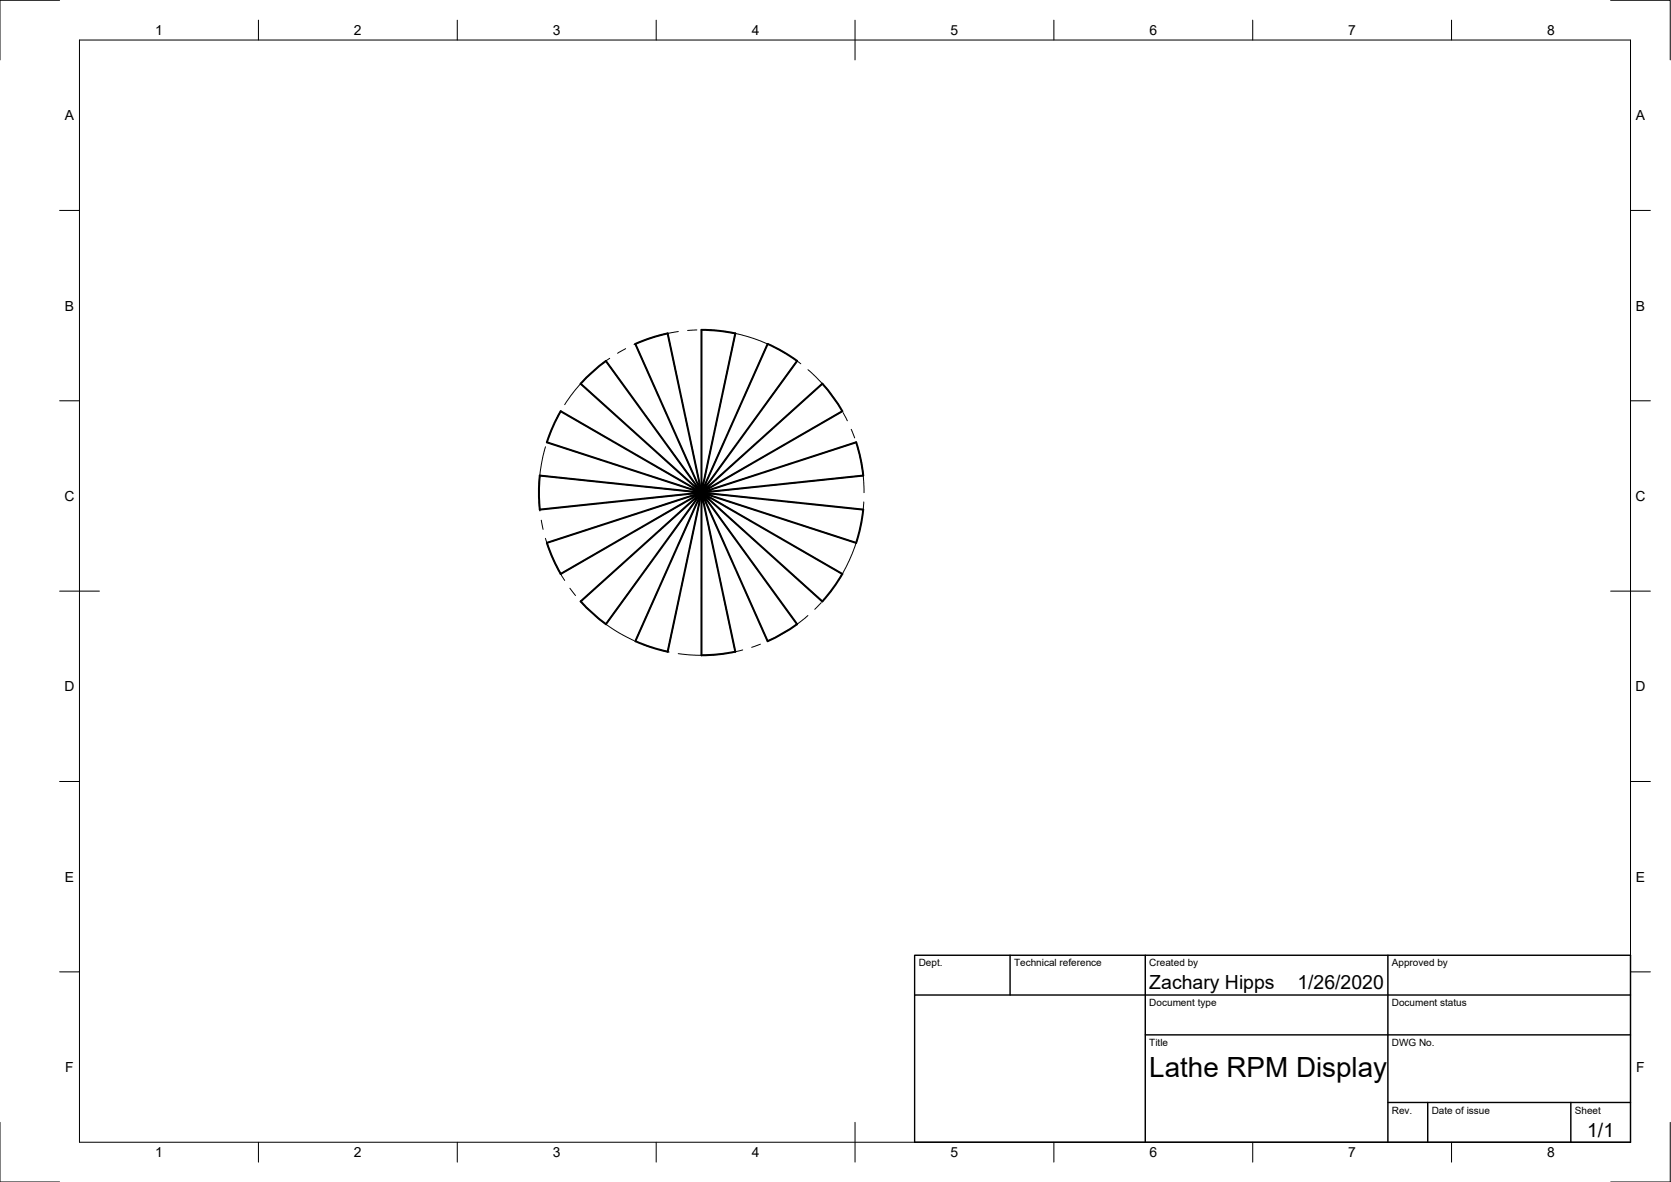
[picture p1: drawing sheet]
<svg xmlns="http://www.w3.org/2000/svg" width="420mm" height="297mm" viewBox="0 0 420 297" stroke-linecap="round" stroke-linejoin="round" font-family="sans-serif">
<!-- layer: Visible -->
<g fill="none" stroke="#000" stroke-width=".51">
<path d="M152.3 90.7l24.1 33.1-30.4-27.4M152.4 90.7l-3 2.4-3.4 3.3M159.8 86.4l3.5-1.4 4.6-1.2 8.5 40-16.7-37.4M176.4 82.9l3.8 .2 4.7 .7-8.5 40zM193 86.4l3.4 1.7 4 2.6-24 33.1zM135.7 119.5l40.7 4.3-40.7 4.3-.2-3.8zM137.5 111.1l1.4-3.5 2.1-4.3 35.4 20.5-38.9-12.6M215.3 111.1l1.2 4.6 .5 3.8-40.6 4.3 38.9-12.6M137.5 136.4l38.9-12.6-35.4 20.4M137.5 136.4l1.4 3.6 2.1 4.2M176.4 123.8l30.4-27.4 2.9 3.7 2.1 3.2zM215.3 136.4l1.2-4.6 .5-3.7-40.6-4.3 38.9 12.6"/>
<path d="M146 151.2l30.4-27.4-24.1 33.1M146 151.1l2.7 2.7 3.7 3.1M200.4 156.9l-4 2.5-3.4 1.7M200.4 156.9l-24-33.1 16.6 37.3M211.8 144.2l-35.4-20.4 30.4 27.4M211.8 144.2l-2.6 4-2.4 2.9M159.7 161.1l16.7-37.3-8.5 40M159.8 161.1l3.5 1.4 4.6 1.3M184.9 163.8l-3.8 .6-4.7 .3v-40.9l8.5 40"/>
</g>
<!-- layer: Reference -->
<g fill="none" stroke="#000" stroke-width=".25">
<path d="M146 96.4l10.8 9.7M149.6 92.9l-3.9 3.8-2.3 2.9-1.4 2.1M152.3 90.7l8.6 11.7M153.3 90.1l-1.9 1.3M157.3 87.6l-2 1.2M159.7 86.4l6 13.3M167.9 83.8l3 14.2M170.6 83.3l-2.9 .5-3.6 1-4.7 1.8M175.2 82.9l-2.3 .1M176.4 82.9v14.5M176.4 99.8v2.4M177.5 82.9l2.4 .2"/>
<path d="M182.2 83.3a40.9 40.9 0 0 1 11.2 3.3M184.9 83.8l-3 14.2M193 86.4l-5.9 13.3M195.5 87.6l2 1.2M199.5 90.1l1.9 1.3M200.4 90.7l-8.5 11.7M203.2 92.9l1.9 1.8 2.5 2.7 3.2 4.3M206.8 96.4l-10.8 9.7M135.7 119.5l14.4 1.5M137.2 112.3l-1.3 6-.4 5.5M137.5 111.2l13.8 4.4M138.7 107.9l-.8 2.2"/>
<path d="M140.8 103.7l-1.1 2.1M141 103.3l12.5 7.3M153.5 116.4l2.3 .7M155.6 111.8l2 1.2M158.1 117.8l2.2 .8M158.5 107.7l1.8 1.6M159.7 114.2l2.1 1.1M162.1 110.9l1.8 1.6M162.3 104.4l1.4 1.9M162.6 119.3l27.6 9M163.8 116.6l25.1 14.4M165.1 108.2l1.4 1.9"/>
<path d="M165.6 114.1l10.8 9.7M166.6 101.8l1 2.2M167.9 112.1l8.5 11.7M168.6 106.2l.9 2.2M170.5 110.6l11.8 26.4M171.4 100.3l.5 2.3M172.4 105l.5 2.3M173.4 109.6l6 28.4M176.4 104.5v2.4M176.4 109.3v29M179.4 109.6l-6 28.4M180.4 105l-.5 2.3"/>
<path d="M181.4 100.3l-.5 2.3M182.3 110.6l-11.8 26.4M184.2 106.2l-1 2.2M184.9 112.1l-8.5 11.7M186.2 101.8l-1 2.2M187.2 114.1l-10.8 9.7M187.7 108.2l-1.4 1.9M188.9 116.6l-12.5 7.2M190.2 119.3l-27.6 9M190.5 104.4l-1.4 1.9M190.7 110.9l-1.8 1.6M193.1 114.2l-2.1 1.1"/>
<path d="M194.2 107.7l-1.7 1.6M194.7 117.8l-2.3 .8M197.2 111.8l-2.1 1.2M199.2 116.4l-2.2 .7M211.8 103.3l-12.6 7.3M212 103.7l1.1 2.1M214 107.9l.9 2.2M215.3 111.2l-13.8 4.4M215.6 112.3l1.2 5.1 .5 6.4M217 119.5l-14.4 1.5M135.6 126.1l.2 2.3M136.1 130.7l.4 2.3"/>
<path d="M137.1 135.3l1 2.9 1.5 3.5 2.4 4.2M150.1 126.5l-14.4 1.6M151.3 131.9l-13.8 4.5M152.5 121.3l2.4 .2M153.5 137l-12.5 7.2M154.9 126.1l-2.4 .2M155.8 130.5l-2.3 .7M157.2 121.8l2.4 .2M157.6 134.6l-2 1.2M159.6 125.5l-2.4 .3M160.3 138.3l-1.8 1.6M160.3 129l-2.2 .7"/>
<path d="M161.8 132.2l-2.1 1.2M162 122.3l14.4 1.5M163.9 135.1l-1.8 1.6M166.5 137.4l-1.4 2M169.5 139.2l-.9 2.2M176.4 123.8l-12.6 7.2M176.4 123.8l-10.8 9.7M176.4 123.8l-8.5 11.7M176.4 123.8l8.5 11.7M176.4 123.8l10.8 9.7M176.4 123.8l14.4 1.5M183.2 139.2l1 2.2"/>
<path d="M186.3 137.4l1.4 2M188.9 135.1l1.8 1.6M190.8 122.3l-28.8 3M191 132.2l2.1 1.2M192.4 129l2.3 .7M192.5 138.3l1.7 1.6M193.2 125.5l2.3 .3M195.1 134.6l2.1 1.2M195.5 121.8l-2.3 .2M197 130.5l2.2 .7M197.9 126.1l2.4 .2M199.2 137l12.6 7.2"/>
<path d="M200.3 121.3l-2.4 .2M201.5 131.9l13.8 4.5M202.6 126.5l14.4 1.6M215.6 135.3a41.8 41.8 0 0 1-4.8 10.6M216.7 130.8l-.5 2.3M217.2 126.1l-.2 2.4M143.3 147.8l1.4 1.9M146.2 151.4l1.7 1.7M149.6 154.7a40.1 40.1 0 0 0 9.8 6.3M156.8 141.5l-10.8 9.7M160.9 145.1l-8.6 11.8M163.7 141.3l-1.4 1.9"/>
<path d="M165.7 147.9l-6 13.2M167.6 143.6l-1 2.1M170.9 149.6l-3 14.2M171.9 145l-.5 2.3M172.9 140.3l-.5 2.3M176.4 140.7v2.4M176.4 145.4v2.4M176.4 150.2v14.5M179.9 140.3l.5 2.3M180.9 145l.5 2.3M181.9 149.6l3 14.2M185.2 143.6l1 2.1"/>
<path d="M187.1 147.9l5.9 13.2M189.1 141.3l1.4 1.9M191.9 145.1l8.5 11.8M196 141.5l10.8 9.7M203.1 154.7l-2.2 1.8-3 2.1-4.5 2.4M206.5 151.5l-1.6 1.6M209.4 147.8l-1.4 1.9M161.5 161.9l2.2 .8M166 163.3l2.3 .6M170.5 164.3l6.3 .4 5.4-.4M186.8 163.3l-2.3 .6M191.2 161.9l-2.2 .8"/>
</g>
<!-- layer: Border -->
<g fill="none" stroke="#000" stroke-width=".25">
<path d="M15 .1h-15v15M20 10.1h390v276.9h-390zM65 5.1v5M115 5.1v5M165 5.1v5M215 5.1v10M265 5.1v5M315 5.1v5M365 5.1v5M405 .1h15v15M15 52.9h5M410 52.9h5"/>
<path d="M15 100.7h5M410 100.7h5M15 148.6h10M405 148.6h10M15 196.4h5M410 196.4h5M15 244.2h5M410 244.2h5M0 282.1v14.9h15M65 287v5M115 287v5M165 287v5"/>
<path d="M215 282.1v9.9M265 287v5M315 287v5M365 287v5M420 282.1v14.9h-15"/>
</g>
<!-- layer: TitleBlock -->
<path d="M230 240.1h180v46.9h-180zM230 250h180M254 240.1v9.9M288 240.1v46.9M349 240.1v46.9M288 260.1h122M349 277.1h61M359 277.1v9.9M395 277.1v9.9" fill="none" stroke="#000" stroke-width=".36"/>
<text font-size="7" x="289" y="270.6">Lathe RPM Display</text>
<g font-size="4.9">
<text x="289" y="248.5">Zachary Hipps</text>
<text x="326.2" y="248.5">1/26/2020</text>
<text x="399.1" y="285.7">1/1</text>
</g>
<g font-size="3.5">
<text x="39" y="8.8">1</text>
<text x="89" y="8.8">2</text>
<text x="139" y="8.8">3</text>
<text x="189" y="8.8">4</text>
<text x="239" y="8.8">5</text>
<text x="289" y="8.8">6</text>
<text x="339" y="8.8">7</text>
<text x="389" y="8.8">8</text>
<text x="16.3" y="30.2">A</text>
<text x="411.3" y="30.2">A</text>
<text x="16.3" y="78">B</text>
<text x="411.3" y="78">B</text>
<text x="16.2" y="125.9">C</text>
<text x="411.2" y="125.9">C</text>
<text x="16.2" y="173.7">D</text>
<text x="411.2" y="173.7">D</text>
<text x="16.3" y="221.6">E</text>
<text x="411.3" y="221.6">E</text>
<text x="16.4" y="269.4">F</text>
<text x="411.4" y="269.4">F</text>
<text x="39" y="290.8">1</text>
<text x="89" y="290.8">2</text>
<text x="139" y="290.8">3</text>
<text x="189" y="290.8">4</text>
<text x="239" y="290.8">5</text>
<text x="289" y="290.8">6</text>
<text x="339" y="290.8">7</text>
<text x="389" y="290.8">8</text>
</g>
<g font-size="2.5">
<text x="231" y="242.9">Dept.</text>
<text x="255" y="242.9">Technical reference</text>
<text x="289" y="242.9">Created by</text>
<text x="350" y="242.9">Approved by</text>
<text x="289" y="252.8">Document type</text>
<text x="350" y="252.8">Document status</text>
<text x="289" y="262.9">Title</text>
<text x="350" y="262.9">DWG No.</text>
<text x="350" y="279.9">Rev.</text>
<text x="360" y="279.9">Date of issue</text>
<text x="396" y="279.9">Sheet</text>
</g>
</svg>
